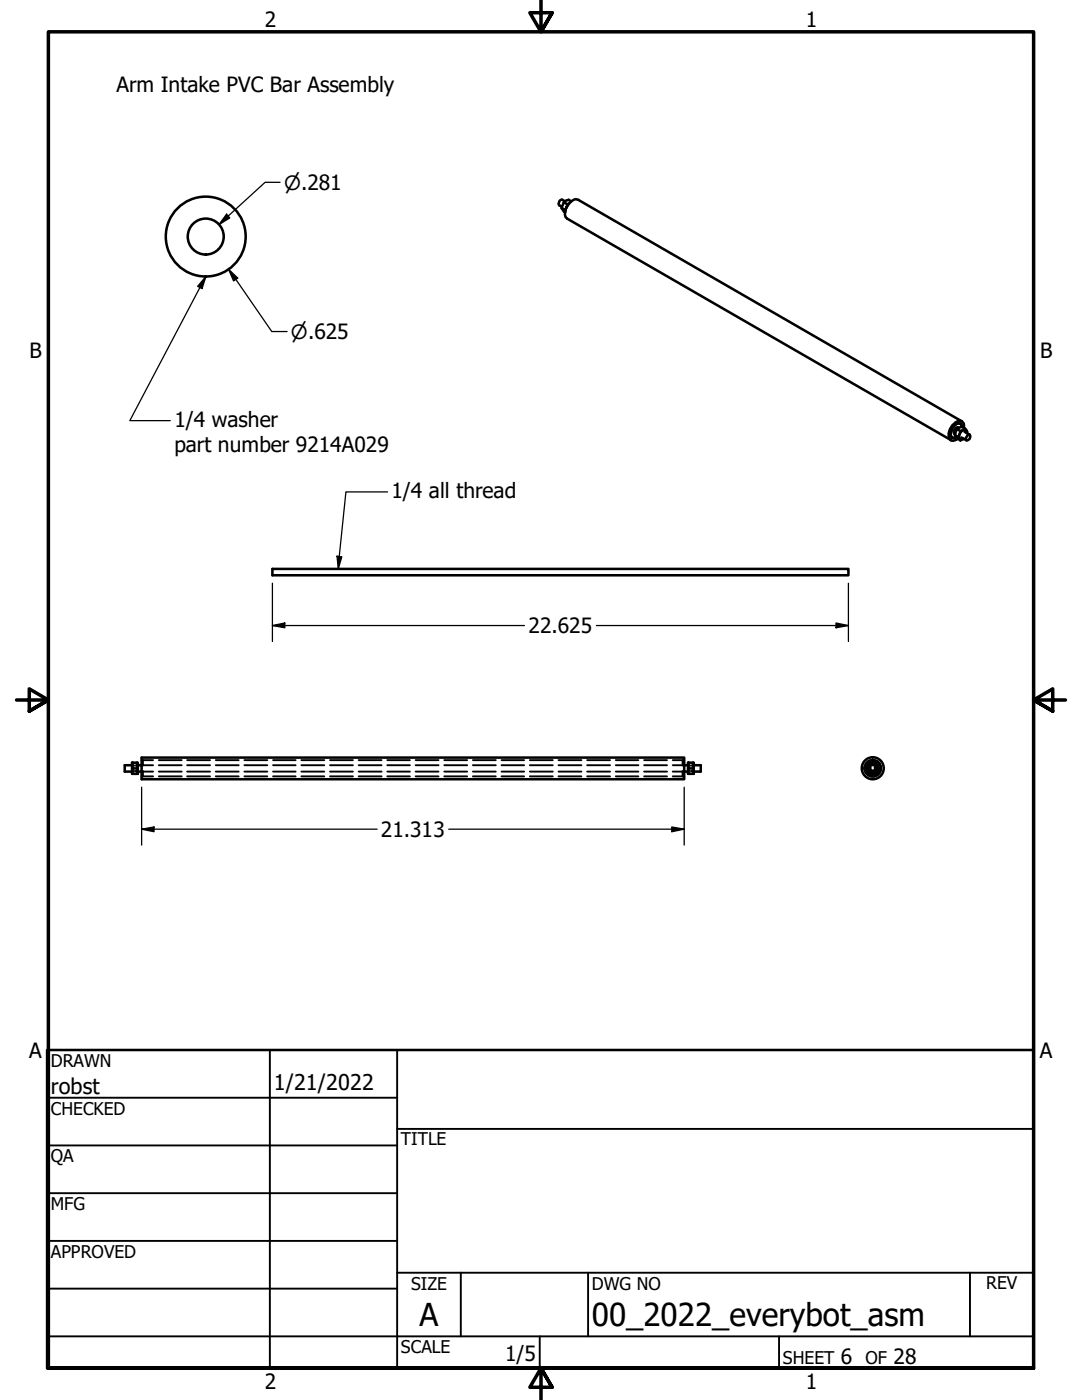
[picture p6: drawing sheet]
<svg xmlns="http://www.w3.org/2000/svg" width="216mm" height="279mm" viewBox="0 0 216 279" stroke-linecap="round" stroke-linejoin="round" font-family="sans-serif">
<!-- layer: Hidden (ANSI) -->
<g fill="none" stroke="#000" stroke-width=".38">
<path d="M26.4 152.7h.3M26.4 154h.3M26.4 152.8h.3M26.4 153.8h.3M27.1 152.7h.4M27.1 154h.4M27.1 152.8h.4M27.1 153.8h.4M28.3 151.7h2.2M28.3 154.9h2.2M28.3 151.8h.1M28.3 152.6h.1"/>
<path d="M28.3 154.1h.1M28.3 152.7h2.2M28.3 154h2.2M28.4 151.8l.1 1M28.4 152.6h.1M28.4 154.1h.1M28.5 153.9v1M31.7 151.7h4.6M31.7 154.9h4.6M31.7 152.7h4.6M31.7 154h4.6M37.3 151.7h4.6"/>
<path d="M37.3 154.9h4.6M37.3 152.7h4.6M37.3 154h4.6M43.1 151.7h4.5M43.1 154.9h4.5M43.1 152.7h4.5M43.1 154h4.5M48.8 151.7h4.5M48.8 154.9h4.5M48.8 152.7h4.5M48.8 154h4.5M54.5 151.7h4.5"/>
<path d="M54.5 154.9h4.5M54.5 152.7h4.5M54.5 154h4.5M60.1 151.7h4.6M60.1 154.9h4.6M60.1 152.7h4.6M60.1 154h4.6M65.8 151.7h4.6M65.8 154.9h4.6M65.8 152.7h4.6M65.8 154h4.6M71.6 151.7h4.5"/>
<path d="M71.6 154.9h4.5M71.6 152.7h4.5M71.6 154h4.5M77.3 151.7h4.5M77.3 154.9h4.5M77.3 152.7h4.5M77.3 154h4.5M82.9 151.7h4.6M82.9 154.9h4.6M82.9 152.7h4.6M82.9 154h4.6M88.6 151.7h4.6"/>
<path d="M88.6 154.9h4.6M88.6 152.7h4.6M88.6 154h4.6M94.4 151.7h4.5M94.4 154.9h4.5M94.4 152.7h4.5M94.4 154h4.5M100.1 151.7h4.5M100.1 154.9h4.5M100.1 152.7h4.5M100.1 154h4.5M105.7 151.7h4.6"/>
<path d="M105.7 154.9h4.6M105.7 152.7h4.6M105.7 154h4.6M111.4 151.7h4.6M111.4 154.9h4.6M111.4 152.7h4.6M111.4 154h4.6M117.2 151.7h4.5M117.2 154.9h4.5M117.2 152.7h4.5M117.2 154h4.5M122.9 151.7h4.5"/>
<path d="M122.9 154.9h4.5M122.9 152.7h4.5M122.9 154h4.5M128.5 151.7h4.6M128.5 154.9h4.6M128.5 152.7h4.6M128.5 154h4.6M134.2 151.7h2.3M134.2 154.9h2.3M134.2 152.7h2.3M134.2 154h2.3M136.2 153.9v1"/>
<path d="M136.2 152.6h.1M136.2 154.1h.1M136.3 151.8h-.1v1M136.4 151.8h.1M136.4 152.6h.1M136.4 154.1h.1M137.3 152.7h.4M137.3 154h.4M137.3 152.8h.4M137.3 153.8h.4M138 152.7h.4M138 154h.4"/>
<path d="M138 152.8h.4M138 153.8h.4M173.7 153.1a.45 .45 0 0 0 .4 .7 .45 .45 0 0 0 .4-.7M174.5 152.7a.71 .71 0 0 0-1.1 .6 .71 .71 0 0 0 1.1 .6"/>
</g>
<!-- layer: Visible (ANSI) -->
<g fill="none" stroke="#000" stroke-width=".51">
<path d="M112.1 41.5l.4 .7 .3 .1M112.1 41.5l.6 .4M112.5 40.4l-.4 1.1M112.5 40.4l.7 .4M112.7 41.9l.1 .1M112.8 40.2l-.6-.3a.71 .71 0 0 0-.6 1.1l.5 .3M113.2 40.8l-.5 1.1M113.4 40.8l-.4 .7M113.5 40.6l-.3 .2M114 40.2l-.5-.3-.6 .2-.4 .3M189.9 87.2l.2 .1M190.4 86.5h.1"/>
<path d="M190.4 86.4l.2 .2M190.6 86.9l.4 .6 .6 .4M190.6 86.9l.6 .3M191 85.7l-.3 .5-.1 .7M191 85.3l.3 .2M191 85.7l.6 .3M191.1 85.3v.1M191.2 87.2l.4 .7M191.3 85.4l-.1-.1a.78 .78 0 0 0-.7 .5 .78 .78 0 0 0 .1 .8M191.5 84.5l.1 .1M191.6 86l.9-.5 .5 .7-.1 .2a.53 .53 0 0 0-.3-.7 .53 .53 0 0 0-.6 .3 1.24 1.24 0 0 0-.4 1.7l.6-.1-.6 .3M191.6 86l-.4 1.2"/>
<path d="M191.8 87.3l1 .6M191.9 84.1l-76.5-44.2a1.85 1.85 0 0 0-2.1 1.1 2.38 2.38 0 0 0-.3 2.5l76.7 44.3M192 85.2a.84 .84 0 0 0-.8-.7 .84 .84 0 0 0-.9 .6 1.7 1.7 0 0 0-.4 2.2l.2 .1 .7-.1M192 85.2a.77 .77 0 0 0-.7-.7 .77 .77 0 0 0-.8 .4 1.99 1.99 0 0 0-.6 2.3 .61 .61 0 0 0 .9 0M192.3 87.6h-.1h.1M192.3 85.4a1 1 0 0 0-.2-1.1 1 1 0 0 0-1.2-.2 2.83 2.83 0 0 0-1.4 3.6 1.09 1.09 0 0 0 1.6-.1M192.5 86.2l1 .5M192.5 85.5l-.6-.3-.9 .5M193 86.9l.4-.2a.63 .63 0 0 1 .1 .8 .63 .63 0 0 1-.7 .3l-.1-.3zM54.4 113.5h114.9v1.3h-114.9zM26.4 152.2h1.1v2.2h-1.1zM26.4 152.7h-1.5v1.3h1.5"/>
<path d="M26.5 153.4l-.1 .5 .1 .5M26.5 152.2l-.1 .6 .1 .6M26.5 153.4h.9M27.4 153.4l.1 .5-.1 .5M27.4 152.2l.1 .6-.1 .6M27.5 152.7h.8M27.5 154h.8M28.3 151.2h108.2v4.3h-108.2zM136.5 152.7h.8M136.5 154h.8M137.3 152.2h1.1v2.2h-1.1zM137.4 153.4l-.1 .5 .1 .5"/>
<path d="M137.4 152.2l-.1 .6 .1 .6M137.4 153.4h.9M138.3 153.4l.1 .5-.1 .5M138.3 152.2l.1 .6-.1 .6M138.4 152.7h1.4v1.3h-1.4M173.5 152.2h1.3l.6 1.2-.6 1h-1.3l-.7-1z"/>
<circle cx="41.1" cy="47.2" r="8"/>
<circle cx="41.1" cy="47.2" r="3.6"/>
<circle cx="174.1" cy="153.3" r=".67"/>
<circle cx="174.1" cy="153.3" r="1.11"/>
<circle cx="174.1" cy="153.3" r="2.19"/>
<circle cx="174.1" cy="153.3" r="1.62"/>
</g>
<!-- layer: Border (ANSI) -->
<path d="M107.9 0v6.4l-2.2-3.9h4.5l-2.3 3.9 2.3-3.9M3.3 139.7h6.4l-3.9-2.2v4.4l3.9-2.2-3.9 2.2M212.6 139.7h-6.4l3.9-2.2v4.4l-3.9-2.2 3.9 2.2M9.7 273v-266.6h196.5v266.6h-196.5h196.5M110.2 276.9l-2.3-3.9 2.3 3.9h-4.5l2.2-3.9v6.4" fill="none" stroke="#000" stroke-width=".7"/>
<!-- layer: Title (ANSI) -->
<g fill="none" stroke="#000" stroke-width=".38">
<path d="M9.4 219.1h69.8M53.8 209.5v63.5M79.2 209.5v63.5M9.4 228.6h69.8M9.4 238.1h69.8M79.2 225.3h127M9.4 247.6h69.8M9.4 257.2h69.8M79.2 254h127M91.9 254v12.7M117.3 254v12.7M193.5 254v12.7"/>
<path d="M9.4 266.7h196.8M107.7 266.7v6.3M155.4 266.7v6.3"/>
</g>
<path d="M9.4 209.5h196.8v63.5h-196.8z" fill="none" stroke="#000" stroke-width=".51"/>
<!-- layer: Dimension (ANSI) -->
<g fill="none" stroke="#000" stroke-width=".25">
<path d="M55.9 36.4h-3l-9.2 8.4M45.2 42.7l.6 .8-2.1 1.3zM45.6 53.7l1.8 1.8-.8 .6zM45.6 53.7l8.6 12.5h3.1M54.4 116.4v11.6M169.3 116.4v11.6M54.4 124.8l2.4-.5v1zM54.4 124.8h50.2M119 124.8h50.3M166.8 124.3l2.5 .5-2.5 .5zM28.3 157.1v11.6M136.5 157.1v11.6"/>
<path d="M28.3 165.5l2.4-.5v1zM28.3 165.5h46.9M89.5 165.5h47M134 165l2.5 .5-2.5 .5z"/>
</g>
<g fill="#000">
<path d="M45.2 42.7l.6 .8-2.1 1.3z" fill-rule="evenodd"/>
<path d="M45.6 53.7l1.8 1.8-.8 .6z" fill-rule="evenodd"/>
<path d="M54.4 124.8l2.4-.5v1z" fill-rule="evenodd"/>
<path d="M166.8 124.3l2.5 .5-2.5 .5z" fill-rule="evenodd"/>
<path d="M28.3 165.5l2.4-.5v1z" fill-rule="evenodd"/>
<path d="M134 165l2.5 .5-2.5 .5z" fill-rule="evenodd"/>
</g>
<!-- layer: Symbol (ANSI) -->
<path d="M41.1 55.2l-.8 2.4-.9-.4zM41.1 55.2l-15.2 28.7h8.1M77.3 98.2h-8.3l-1.5 15.3M67.2 111l1 .1-.7 2.4z" fill="none" stroke="#000" stroke-width=".25"/>
<g fill="#000">
<path d="M41.1 55.2l-.8 2.4-.9-.4z" fill-rule="evenodd"/>
<path d="M67.2 111l1 .1-.7 2.4z" fill-rule="evenodd"/>
</g>
<g font-size="6.3">
<text x="83.7" y="264.5">A</text>
<text x="118.1" y="264.7">00_2022_everybot_asm</text>
</g>
<g font-size="4.3">
<text x="10.2" y="218.2">robst</text>
<text x="54.6" y="217.6">1/21/2022</text>
</g>
<g font-size="4.2">
<text x="52.8" y="5.3">2</text>
<text x="160.8" y="5.3">1</text>
<text x="23.2" y="18.3">Arm Intake PVC Bar Assembly</text>
<text x="5.9" y="71.4">B</text>
<text x="207.6" y="71.4">B</text>
<text x="34.8" y="85.2">1/4 washer</text>
<text x="34.8" y="90.2">part number 9214A029</text>
<text x="78.1" y="99.4">1/4 all thread</text>
<text x="105.5" y="126.4">22.625</text>
<text x="76" y="167">21.313</text>
<text x="5.8" y="211.1">A</text>
<text x="207.5" y="211.1">A</text>
<text x="100.8" y="271.7">1/5</text>
<text x="167.8" y="272.2">6</text>
<text x="178.3" y="272.2">28</text>
<text x="52.8" y="277.1">2</text>
<text x="160.8" y="277.1">1</text>
</g>
<g font-size="3.9">
<text x="56.7" y="37.9">⌀.281</text>
<text x="58" y="67.6">⌀.625</text>
</g>
<g font-size="3.5">
<text x="10.2" y="212.9">DRAWN</text>
<text x="10.2" y="222.4">CHECKED</text>
<text x="10.2" y="232">QA</text>
<text x="80" y="228.6">TITLE</text>
<text x="10.2" y="241.5">MFG</text>
<text x="10.2" y="251">APPROVED</text>
<text x="82" y="257.4">SIZE</text>
<text x="118.1" y="257.4">DWG NO</text>
<text x="196.8" y="257.3">REV</text>
<text x="80" y="270.1">SCALE</text>
<text x="156.2" y="272.2">SHEET</text>
<text x="172.7" y="272.2">OF</text>
</g>
</svg>
